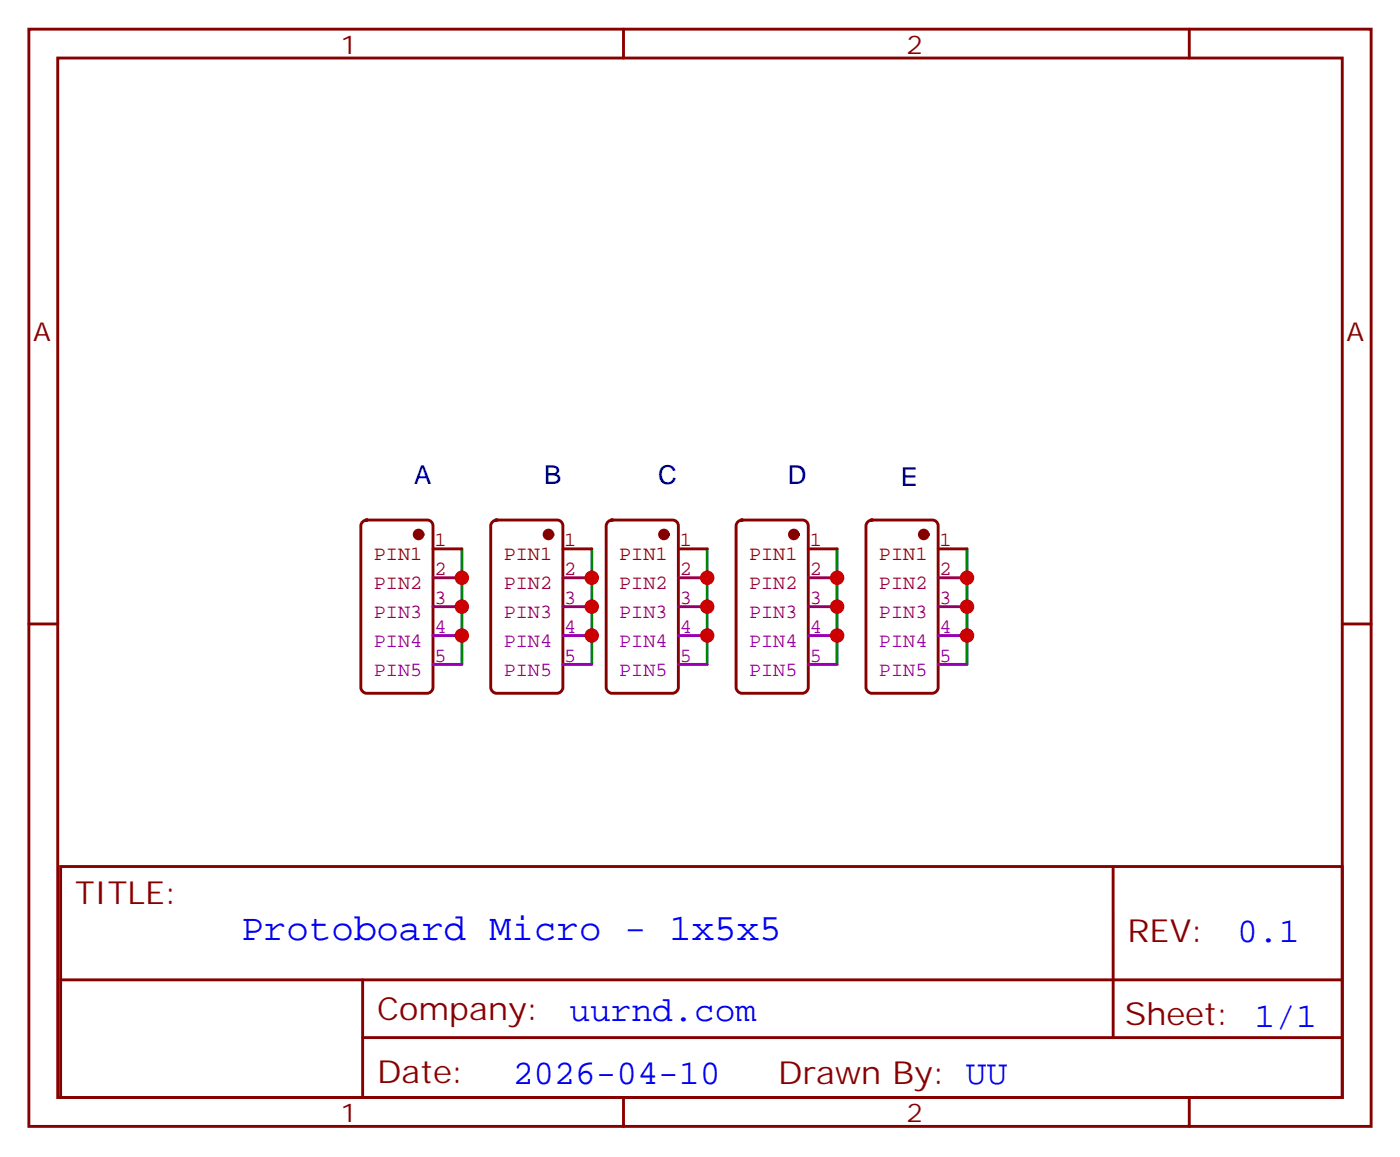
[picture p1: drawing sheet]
<svg xmlns="http://www.w3.org/2000/svg" width="171mm" height="141mm" viewBox="0 0 171 141" stroke-linecap="round" stroke-linejoin="round" font-family="sans-serif">
<g fill="none" stroke="#870000" stroke-width=".35">
<path d="M3.5 3.6h164.1v134h-164.1zM7.1 7.1h156.9v127h-156.9zM76.2 3.6v3.5M145.3 3.6v3.5M3.5 76.2h3.6M44.3 63.7l.5-.2h7.4a.71 .71 0 0 1 .7 .7v19.8a.76 .76 0 0 1-.7 .7h-7.4a.76 .76 0 0 1-.7-.7v-19.8zM60.2 63.7l.5-.2h7.4a.71 .71 0 0 1 .7 .7v19.8a.76 .76 0 0 1-.7 .7h-7.4a.76 .76 0 0 1-.7-.7v-19.8zM74.3 63.7l.5-.2h7.4a.71 .71 0 0 1 .7 .7v19.8a.76 .76 0 0 1-.7 .7h-7.4a.76 .76 0 0 1-.7-.7v-19.8zM90.2 63.7l.5-.2h7.4a.71 .71 0 0 1 .7 .7v19.8a.76 .76 0 0 1-.7 .7h-7.4a.76 .76 0 0 1-.7-.7v-19.8zM106.1 63.7l.4-.2h7.4a.71 .71 0 0 1 .8 .7v19.8a.76 .76 0 0 1-.8 .7h-7.4a.76 .76 0 0 1-.7-.7v-19.8zM164 76.2h3.6M7.4 105.9h156.6v28.2h-156.6z"/>
<path d="M7.4 119.7h156.5M44.3 119.7v14.1M136 105.9v20.9M44.3 126.8h119.6M76.2 134.1v3.5M145.3 134.1v3.5"/>
</g>
<path d="M56.4 67.1v14.1M72.3 67.1v14.1M86.4 67.1v14.1M102.3 67.1v14.1M118.2 67.1v14.1" fill="none" stroke="#008700" stroke-width=".35"/>
<g fill="#870000" stroke="#870000" stroke-width=".35">
<circle cx="51.2" cy="65.3" r=".53"/>
<circle cx="67" cy="65.3" r=".53"/>
<circle cx="81.1" cy="65.3" r=".53"/>
<circle cx="97" cy="65.3" r=".53"/>
<circle cx="112.9" cy="65.3" r=".53"/>
</g>
<path d="M52.9 67.1h3.5M68.8 67.1h3.5M82.9 67.1h3.5M98.8 67.1h3.5M114.7 67.1h3.5" fill="none" stroke="#900" stroke-width=".35"/>
<path d="M52.9 70.6h3.5M68.8 70.6h3.5M82.9 70.6h3.5M98.8 70.6h3.5M114.7 70.6h3.5" fill="none" stroke="#903" stroke-width=".35"/>
<path d="M52.9 74.1h3.5M68.8 74.1h3.5M82.9 74.1h3.5M98.8 74.1h3.5M114.7 74.1h3.5" fill="none" stroke="#906" stroke-width=".35"/>
<path d="M52.9 77.6h3.5M68.8 77.6h3.5M82.9 77.6h3.5M98.8 77.6h3.5M114.7 77.6h3.5" fill="none" stroke="#909" stroke-width=".35"/>
<path d="M52.9 81.2h3.5M68.8 81.2h3.5M82.9 81.2h3.5M98.8 81.2h3.5M114.7 81.2h3.5" fill="none" stroke="#90c" stroke-width=".35"/>
<g fill="#c00">
<circle cx="56.4" cy="70.6" r=".88"/>
<circle cx="56.4" cy="74.1" r=".88"/>
<circle cx="56.4" cy="77.6" r=".88"/>
<circle cx="72.3" cy="70.6" r=".88"/>
<circle cx="72.3" cy="74.1" r=".88"/>
<circle cx="72.3" cy="77.6" r=".88"/>
<circle cx="86.4" cy="70.6" r=".88"/>
<circle cx="86.4" cy="74.1" r=".88"/>
<circle cx="86.4" cy="77.6" r=".88"/>
<circle cx="102.3" cy="70.6" r=".88"/>
<circle cx="102.3" cy="74.1" r=".88"/>
<circle cx="102.3" cy="77.6" r=".88"/>
<circle cx="118.2" cy="70.6" r=".88"/>
<circle cx="118.2" cy="74.1" r=".88"/>
<circle cx="118.2" cy="77.6" r=".88"/>
</g>
<text font-size="4.6" fill="#00f" x="29.5" y="114.9">Protoboard Micro - 1x5x5</text>
<g font-size="4.2" fill="#00f">
<text x="151.2" y="115.1">0.1</text>
<text x="69.6" y="124.7">uurnd.com</text>
<text x="62.7" y="132.5">2026-04-10</text>
</g>
<g font-size="3.9" fill="#800">
<text x="9.2" y="110.5">TITLE:</text>
<text x="137.8" y="115.1">REV:</text>
<text x="46.1" y="124.7">Company:</text>
<text x="137.4" y="125.3">Sheet: 1/1</text>
<text x="46.1" y="132.3">Date:</text>
<text x="95.1" y="132.4">Drawn By: UU</text>
</g>
<g font-size="3.2" fill="#800">
<text x="41.6" y="6.6">1</text>
<text x="110.8" y="6.6">2</text>
<text x="4.1" y="41.7">A</text>
<text x="164.6" y="41.7">A</text>
<text x="41.6" y="137.1">1</text>
<text x="110.8" y="137.1">2</text>
</g>
<g font-size="3.2" fill="#000080">
<text x="50.6" y="59.1">A</text>
<text x="66.5" y="59.1">B</text>
<text x="80.4" y="59.1">C</text>
<text x="96.3" y="59.1">D</text>
<text x="110.1" y="59.4">E</text>
</g>
<g font-size="2.5" fill="#900">
<text x="45.7" y="68.5">PIN1</text>
<text x="53.1" y="66.7">1</text>
<text x="61.6" y="68.5">PIN1</text>
<text x="69" y="66.7">1</text>
<text x="75.7" y="68.5">PIN1</text>
<text x="83.1" y="66.7">1</text>
<text x="91.5" y="68.5">PIN1</text>
<text x="99" y="66.7">1</text>
<text x="107.4" y="68.5">PIN1</text>
<text x="114.8" y="66.7">1</text>
</g>
<g font-size="2.5" fill="#903">
<text x="53.1" y="70.2">2</text>
<text x="69" y="70.2">2</text>
<text x="83.1" y="70.2">2</text>
<text x="99" y="70.2">2</text>
<text x="114.8" y="70.2">2</text>
<text x="45.7" y="72">PIN2</text>
<text x="61.6" y="72">PIN2</text>
<text x="75.7" y="72">PIN2</text>
<text x="91.5" y="72">PIN2</text>
<text x="107.4" y="72">PIN2</text>
</g>
<g font-size="2.5" fill="#906">
<text x="45.7" y="75.5">PIN3</text>
<text x="53.1" y="73.8">3</text>
<text x="61.6" y="75.5">PIN3</text>
<text x="69" y="73.8">3</text>
<text x="75.7" y="75.5">PIN3</text>
<text x="83.1" y="73.8">3</text>
<text x="91.5" y="75.5">PIN3</text>
<text x="99" y="73.8">3</text>
<text x="107.4" y="75.5">PIN3</text>
<text x="114.8" y="73.8">3</text>
</g>
<g font-size="2.5" fill="#909">
<text x="53.1" y="77.3">4</text>
<text x="69" y="77.3">4</text>
<text x="83.1" y="77.3">4</text>
<text x="99" y="77.3">4</text>
<text x="114.8" y="77.3">4</text>
<text x="45.7" y="79.1">PIN4</text>
<text x="61.6" y="79.1">PIN4</text>
<text x="75.7" y="79.1">PIN4</text>
<text x="91.5" y="79.1">PIN4</text>
<text x="107.4" y="79.1">PIN4</text>
</g>
<g font-size="2.5" fill="#90c">
<text x="45.7" y="82.6">PIN5</text>
<text x="53.1" y="80.8">5</text>
<text x="61.6" y="82.6">PIN5</text>
<text x="69" y="80.8">5</text>
<text x="75.7" y="82.6">PIN5</text>
<text x="83.1" y="80.8">5</text>
<text x="91.5" y="82.6">PIN5</text>
<text x="99" y="80.8">5</text>
<text x="107.4" y="82.6">PIN5</text>
<text x="114.8" y="80.8">5</text>
</g>
</svg>
